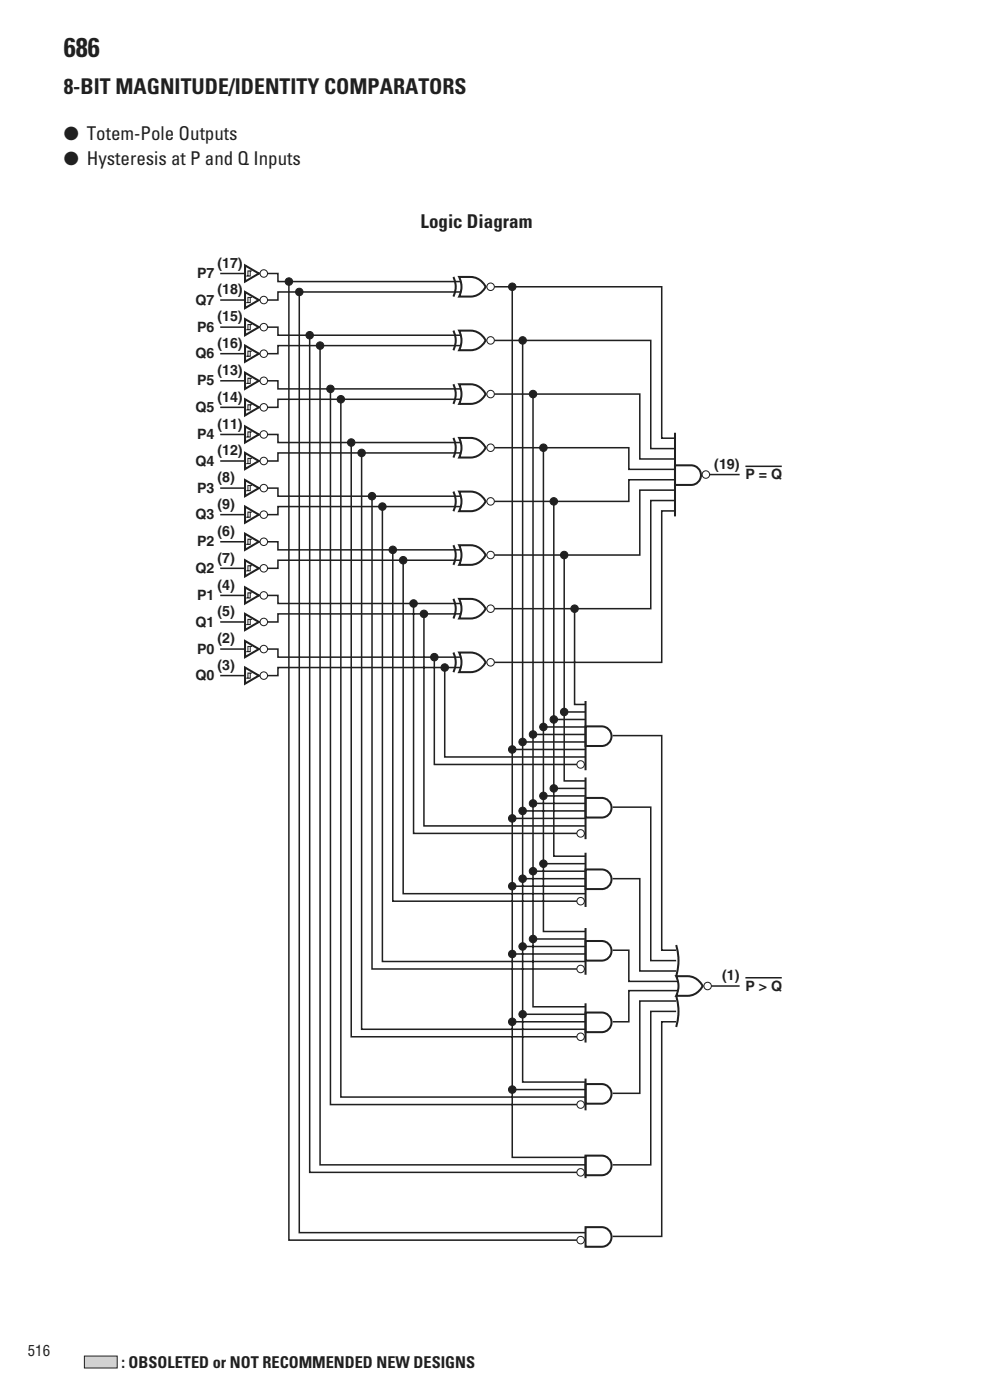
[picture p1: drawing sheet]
<svg xmlns="http://www.w3.org/2000/svg" width="128mm" height="182mm" viewBox="0 0 128 182" stroke-linecap="round" stroke-linejoin="round" font-family="sans-serif">
<g fill="none" stroke="#231f20" stroke-width=".2">
<path d="M28.6 35.6h7.5v1h23.8M37.5 36.6v124.6h38.6M38.9 38v122.2h37.2M59.9 38h-23.8v1h-7.5M64.2 37.3h21.8v19.7h1.7M66.6 37.3v113.2h9.5M28.6 42.5h7.5v1.1h23.8M28.6 49.5h7.5v1.1h23.8M28.6 56.5h7.5v1h23.8M40.2 43.6v108.8h35.9M41.6 44.9v106.5h34.5M42.9 50.6v93h33.2"/>
<path d="M44.3 51.9v90.7h31.8M45.6 57.5v77.3h30.5M47 58.9v74.9h29.1M59.9 44.9h-23.8v1.1h-7.5M59.9 51.9h-23.8v1.1h-7.5M59.9 58.9h-23.8v1h-7.5M64.2 44.3h20.4v14h3.1M64.2 51.2h18.9v8.5h4.6M64.2 58.2h17.5v2.8h6M67.9 44.3v96.4h8.2M69.3 51.2v79.7h6.8M70.6 58.2v62.9h5.5"/>
<path d="M28.6 63.5h7.5v1h23.8M28.6 70.4h7.5v1.1h23.8M28.6 77.4h7.5v1.1h23.8M48.3 64.5v61.5h27.8M49.7 65.9v59.1h26.4M51 71.5v45.7h25.1M52.4 72.8v43.4h23.7M53.7 78.5v29.8h22.4M55.1 79.8v27.6h21M59.9 65.9h-23.8v1h-7.5M59.9 72.8h-23.8v1.1h-7.5M59.9 79.8h-23.8v1.1h-7.5"/>
<path d="M72 65.2v46.1h4.1M73.3 72.2v29.3h2.8M74.7 79.1v12.5h1.4M87.7 66.4h-1.7v19.7h-21.8M87.7 65.1h-3.1v14h-20.4M87.7 63.7h-4.6v8.5h-18.9M87.7 62.4h-6v2.8h-17.5M91.2 61.7h4.9M28.6 84.4h7.5v1h23.8M56.4 85.4v14h19.7M57.8 86.8v11.6h18.3M59.9 86.8h-23.8v1h-7.5"/>
<path d="M66.6 97.4h9.5M67.9 96.5h8.2M69.3 95.5h6.8M70.6 94.5h5.5M72 93.5h4.1M73.3 92.6h2.8M79.6 95.6h6.4v27.9h2.1M66.6 106.4h9.5M66.6 115.2h9.5M67.9 105.4h8.2M67.9 114.2h8.2M69.3 104.4h6.8"/>
<path d="M69.3 113.3h6.8M70.6 103.5h5.5M70.6 112.3h5.5M72 102.5h4.1M79.6 104.9h5v20h3.5M79.6 114.2h3.5v12h5M66.6 124h9.5M66.6 132.8h9.5M67.9 123h8.2M67.9 131.9h8.2M69.3 122.1h6.8M79.6 123.5h2.1v4.1h6.4"/>
<path d="M88.1 132.8h-2.1v27.9h-6.4M88.1 131.5h-3.5v19.9h-5M88.1 130.1h-5v12h-3.5M88.1 128.8h-6.4v4h-2.1M91.5 128.2h4.6M66.6 141.6h9.5"/>
</g>
<g fill="#fff" stroke="#231f20" stroke-width=".26">
<path d="M87.7 60.5h2.1a1.28 1.28 0 0 1 1.3 1.3 1.28 1.28 0 0 1-1.3 1.2h-2.1z"/>
<path d="M59.7 36h1.4a2.33 2.33 0 0 1 2 1.3v.1a2.32 2.32 0 0 1-2 1.2h-1.4a2.83 2.83 0 0 0 0-2.6z"/>
</g>
<path d="M58.9 36a2.83 2.83 0 0 1 0 2.6" fill="none" stroke="#231f20" stroke-width=".26"/>
<path d="M59.7 43h1.4a2.33 2.33 0 0 1 2 1.3 2.32 2.32 0 0 1-2 1.2h-1.4a2.83 2.83 0 0 0 0-2.5z" fill="#fff" stroke="#231f20" stroke-width=".26"/>
<path d="M58.9 43a2.83 2.83 0 0 1 0 2.5" fill="none" stroke="#231f20" stroke-width=".26"/>
<path d="M59.7 50h1.4a2.33 2.33 0 0 1 2 1.2v.1a2.32 2.32 0 0 1-2 1.2h-1.4a2.83 2.83 0 0 0 0-2.5z" fill="#fff" stroke="#231f20" stroke-width=".26"/>
<path d="M58.9 50a2.83 2.83 0 0 1 0 2.5" fill="none" stroke="#231f20" stroke-width=".26"/>
<path d="M59.7 56.9h1.4a2.33 2.33 0 0 1 2 1.3v.1a2.32 2.32 0 0 1-2 1.2h-1.4a2.83 2.83 0 0 0 0-2.6z" fill="#fff" stroke="#231f20" stroke-width=".26"/>
<path d="M58.9 56.9a2.83 2.83 0 0 1 0 2.6" fill="none" stroke="#231f20" stroke-width=".26"/>
<path d="M59.7 63.9h1.4a2.33 2.33 0 0 1 2 1.3v.1a2.32 2.32 0 0 1-2 1.2h-1.4a2.83 2.83 0 0 0 0-2.6z" fill="#fff" stroke="#231f20" stroke-width=".26"/>
<path d="M58.9 63.9a2.83 2.83 0 0 1 0 2.6" fill="none" stroke="#231f20" stroke-width=".26"/>
<path d="M59.7 70.9h1.4a2.33 2.33 0 0 1 2 1.3 2.32 2.32 0 0 1-2 1.2h-1.4a2.83 2.83 0 0 0 0-2.5z" fill="#fff" stroke="#231f20" stroke-width=".26"/>
<path d="M58.9 70.9a2.83 2.83 0 0 1 0 2.5" fill="none" stroke="#231f20" stroke-width=".26"/>
<path d="M59.7 77.9h1.4a2.33 2.33 0 0 1 2 1.2v.1a2.32 2.32 0 0 1-2 1.2h-1.4a2.83 2.83 0 0 0 0-2.5z" fill="#fff" stroke="#231f20" stroke-width=".26"/>
<path d="M58.9 77.9a2.83 2.83 0 0 1 0 2.5" fill="none" stroke="#231f20" stroke-width=".26"/>
<path d="M59.7 84.8h1.4a2.33 2.33 0 0 1 2 1.3v.1a2.32 2.32 0 0 1-2 1.2h-1.4a2.83 2.83 0 0 0 0-2.6z" fill="#fff" stroke="#231f20" stroke-width=".26"/>
<path d="M58.9 84.8a2.83 2.83 0 0 1 0 2.6" fill="none" stroke="#231f20" stroke-width=".26"/>
<g fill="#fff" stroke="#231f20" stroke-width=".26">
<path d="M87.9 126.9h1.4a2.33 2.33 0 0 1 2 1.3v.1a2.32 2.32 0 0 1-2 1.2h-1.4a2.83 2.83 0 0 0 0-2.6z"/>
<path d="M87.9 122.9a6.9 6.9 0 0 1 0 4z"/>
<path d="M87.9 129.5a6.9 6.9 0 0 1 0 4z"/>
<path d="M87.7 56.3v10.8z"/>
<path d="M76.1 94.4h2.1a1.27 1.27 0 0 1 1.3 1.3 1.27 1.27 0 0 1-1.3 1.3h-2.1z"/>
<path d="M76.1 91.1v9z"/>
<path d="M76.1 103.7h2.1a1.28 1.28 0 0 1 1.3 1.3 1.28 1.28 0 0 1-1.3 1.3h-2.1z"/>
<path d="M76.1 101.1v8z"/>
<path d="M76.1 113h2.1a1.27 1.27 0 0 1 1.3 1.3 1.27 1.27 0 0 1-1.3 1.3h-2.1z"/>
<path d="M76.1 110.9v7z"/>
<path d="M76.1 122.3h2.1a1.27 1.27 0 0 1 1.3 1.3 1.27 1.27 0 0 1-1.3 1.3h-2.1z"/>
<path d="M76.1 120.6v6.1z"/>
<path d="M76.1 131.6h2.1a1.27 1.27 0 0 1 1.3 1.3 1.27 1.27 0 0 1-1.3 1.3h-2.1z"/>
<path d="M76.1 130.4v5.1z"/>
<path d="M76.1 140.9h2.1a1.27 1.27 0 0 1 1.3 1.3 1.27 1.27 0 0 1-1.3 1.3h-2.1z"/>
<path d="M76.1 140.2v4.1z"/>
<path d="M76.1 150.2h2.1a1.27 1.27 0 0 1 1.3 1.3 1.27 1.27 0 0 1-1.3 1.3h-2.1z"/>
<path d="M76.1 150.2v3z"/>
<path d="M76.1 159.5h2.1a1.27 1.27 0 0 1 1.3 1.3 1.27 1.27 0 0 1-1.3 1.3h-2.1z"/>
</g>
<g fill="#231f20" stroke="#231f20" stroke-width=".13">
<circle cx="66.6" cy="37.3" r=".49"/>
<circle cx="38.9" cy="38" r=".49"/>
<circle cx="37.5" cy="36.6" r=".49"/>
<circle cx="41.6" cy="44.9" r=".49"/>
<circle cx="40.2" cy="43.6" r=".49"/>
<circle cx="44.3" cy="51.9" r=".49"/>
<circle cx="42.9" cy="50.6" r=".49"/>
<circle cx="47" cy="58.9" r=".49"/>
<circle cx="45.6" cy="57.5" r=".49"/>
<circle cx="49.7" cy="65.9" r=".49"/>
<circle cx="48.3" cy="64.5" r=".49"/>
<circle cx="52.4" cy="72.8" r=".49"/>
<circle cx="51" cy="71.5" r=".49"/>
<circle cx="55.1" cy="79.8" r=".49"/>
<circle cx="53.7" cy="78.5" r=".49"/>
<circle cx="57.8" cy="86.8" r=".49"/>
<circle cx="56.4" cy="85.4" r=".49"/>
<circle cx="67.9" cy="44.3" r=".49"/>
<circle cx="69.3" cy="51.2" r=".49"/>
<circle cx="70.6" cy="58.2" r=".49"/>
<circle cx="72" cy="65.2" r=".49"/>
<circle cx="73.3" cy="72.2" r=".49"/>
<circle cx="74.7" cy="79.1" r=".49"/>
<circle cx="73.3" cy="92.6" r=".49"/>
<circle cx="72" cy="93.5" r=".49"/>
<circle cx="70.6" cy="94.5" r=".49"/>
<circle cx="69.3" cy="95.5" r=".49"/>
<circle cx="67.9" cy="96.5" r=".49"/>
<circle cx="66.6" cy="97.4" r=".49"/>
<circle cx="72" cy="102.5" r=".49"/>
<circle cx="70.6" cy="103.5" r=".49"/>
<circle cx="69.3" cy="104.4" r=".49"/>
<circle cx="67.9" cy="105.4" r=".49"/>
<circle cx="66.6" cy="106.4" r=".49"/>
<circle cx="70.6" cy="112.3" r=".49"/>
<circle cx="69.3" cy="113.3" r=".49"/>
<circle cx="67.9" cy="114.2" r=".49"/>
<circle cx="66.6" cy="115.2" r=".49"/>
<circle cx="69.3" cy="122.1" r=".49"/>
<circle cx="67.9" cy="123" r=".49"/>
<circle cx="66.6" cy="124" r=".49"/>
<circle cx="67.9" cy="131.9" r=".49"/>
<circle cx="66.6" cy="132.8" r=".49"/>
<circle cx="66.6" cy="141.6" r=".49"/>
</g>
<g fill="#fff" stroke="#231f20" stroke-width=".13">
<circle cx="63.8" cy="37.3" r=".49"/>
<circle cx="63.8" cy="44.3" r=".49"/>
<circle cx="63.8" cy="51.2" r=".49"/>
<circle cx="63.8" cy="58.2" r=".49"/>
<circle cx="91.7" cy="61.7" r=".49"/>
<circle cx="63.8" cy="65.2" r=".49"/>
<circle cx="63.8" cy="72.2" r=".49"/>
<circle cx="63.8" cy="79.1" r=".49"/>
<circle cx="63.8" cy="86.1" r=".49"/>
<circle cx="92" cy="128.2" r=".49"/>
<circle cx="75.5" cy="99.4" r=".49"/>
<circle cx="75.5" cy="108.3" r=".49"/>
<circle cx="75.5" cy="117.2" r=".49"/>
<circle cx="75.5" cy="126" r=".49"/>
<circle cx="75.5" cy="134.8" r=".49"/>
<circle cx="75.5" cy="143.6" r=".49"/>
<circle cx="75.5" cy="152.4" r=".49"/>
<circle cx="75.5" cy="161.2" r=".49"/>
<circle cx="34.3" cy="35.6" r=".49"/>
<circle cx="34.3" cy="39" r=".49"/>
<circle cx="34.3" cy="42.5" r=".49"/>
<circle cx="34.3" cy="46" r=".49"/>
<circle cx="34.3" cy="49.5" r=".49"/>
<circle cx="34.3" cy="53" r=".49"/>
<circle cx="34.3" cy="56.5" r=".49"/>
<circle cx="34.3" cy="59.9" r=".49"/>
<circle cx="34.3" cy="63.5" r=".49"/>
<circle cx="34.3" cy="66.9" r=".49"/>
<circle cx="34.3" cy="70.4" r=".49"/>
<circle cx="34.3" cy="73.9" r=".49"/>
<circle cx="34.3" cy="77.4" r=".49"/>
<circle cx="34.3" cy="80.9" r=".49"/>
<circle cx="34.3" cy="84.4" r=".49"/>
<circle cx="34.3" cy="87.8" r=".49"/>
</g>
<g fill="#fff" stroke="#231f20" stroke-width=".26">
<path d="M31.8 34.5l1.8 1.1-1.8 1z"/>
<path d="M31.8 38l1.8 1-1.8 1.1z"/>
<path d="M31.8 41.5l1.8 1-1.8 1.1z"/>
<path d="M31.8 44.9l1.8 1.1-1.8 1z"/>
<path d="M31.8 48.5l1.8 1-1.8 1.1z"/>
<path d="M31.8 51.9l1.8 1.1-1.8 1z"/>
<path d="M31.8 55.4l1.8 1.1-1.8 1z"/>
<path d="M31.8 58.9l1.8 1-1.8 1.1z"/>
<path d="M31.8 62.4l1.8 1.1-1.8 1z"/>
<path d="M31.8 65.9l1.8 1-1.8 1.1z"/>
<path d="M31.8 69.4l1.8 1-1.8 1.1z"/>
<path d="M31.8 72.8l1.8 1.1-1.8 1z"/>
<path d="M31.8 76.4l1.8 1-1.8 1.1z"/>
<path d="M31.8 79.8l1.8 1.1-1.8 1z"/>
<path d="M31.8 83.3l1.8 1.1-1.8 1z"/>
<path d="M31.8 86.8l1.8 1-1.8 1.1z"/>
</g>
<g fill="none" stroke="#231f20" stroke-width=".13">
<path d="M32.5 35.2v.7h-.5M32.5 38.7v.6h-.5M32.7 35.2h-.5v.7M32.7 38.7h-.5v.6M32.5 42.2v.7h-.5M32.5 45.6v.7h-.5M32.5 49.2v.6h-.5M32.5 52.6v.7h-.5M32.5 56.1v.7h-.5M32.5 59.6v.7h-.5M32.7 42.2h-.5v.7M32.7 45.6h-.5v.7"/>
<path d="M32.7 49.2h-.5v.6M32.7 52.6h-.5v.7M32.7 56.1h-.5v.7M32.7 59.6h-.5v.7M32.5 63.1v.7h-.5M32.5 66.6v.6h-.5M32.5 70.1v.7h-.5M32.5 73.5v.7h-.5M32.5 77.1v.6h-.5M32.7 63.1h-.5v.7M32.7 66.6h-.5v.6M32.7 70.1h-.5v.7"/>
<path d="M32.7 73.5h-.5v.7M32.7 77.1h-.5v.6M32.5 80.5v.7h-.5M32.5 84v.7h-.5M32.5 87.5v.7h-.5M32.7 80.5h-.5v.7M32.7 84h-.5v.7M32.7 87.5h-.5v.7"/>
</g>
<path d="M96.9 60.6h4.7M96.9 127.1h4.7" fill="none" stroke="#231f20" stroke-width=".2"/>
<path d="M15.4 175.9h48.9v2.8h-48.9z" fill="#fff"/>
<path d="M11 176.3h4.2v1.5h-4.2z" fill="#d1d3d4"/>
<path d="M11 176.3h4.2v1.5h-4.2z" fill="none" stroke="#231f20" stroke-width=".13"/>
<path d="M7.9 4.5h108v19h-108z" fill="#fff"/>
<text font-size="3.5" fill="#231f20" x="8.3" y="7.4">686</text>
<text font-size="2.8" fill="#231f20" x="8.3" y="12.2">8-BIT MAGNITUDE/IDENTITY COMPARATORS</text>
<g font-size="2.5" fill="#231f20">
<text x="8.3" y="18.2">● Totem-Pole Outputs</text>
<text x="8.3" y="21.4">● Hysteresis at P and Q Inputs</text>
<text x="54.7" y="29.6">Logic Diagram</text>
</g>
<text font-size="2.1" fill="#231f20" x="15.8" y="177.8">: OBSOLETED or NOT RECOMMENDED NEW DESIGNS</text>
<g font-size="1.9" fill="#231f20">
<text x="28.2" y="34.8">(17)</text>
<text x="25.4" y="39.6">Q7</text>
<text x="25.6" y="36.2">P7</text>
<text x="28.2" y="38.3">(18)</text>
<text x="28.2" y="41.8">(15)</text>
<text x="25.4" y="46.6">Q6</text>
<text x="25.6" y="43.1">P6</text>
<text x="28.2" y="45.2">(16)</text>
<text x="25.4" y="53.6">Q5</text>
<text x="25.6" y="50.1">P5</text>
<text x="28.2" y="48.8">(13)</text>
<text x="28.2" y="52.2">(14)</text>
<text x="25.6" y="57.1">P4</text>
<text x="28.2" y="55.7">(11)</text>
<text x="28.2" y="59.2">(12)</text>
<text x="25.4" y="60.5">Q4</text>
<text x="25.6" y="64.1">P3</text>
<text x="28.2" y="62.7">(8)</text>
<text x="92.8" y="60.9">(19)</text>
<text x="96.9" y="62.3">P = Q</text>
<text x="25.4" y="67.5">Q3</text>
<text x="25.6" y="71">P2</text>
<text x="28.2" y="66.2">(9)</text>
<text x="28.2" y="69.7">(6)</text>
<text x="25.4" y="74.5">Q2</text>
<text x="28.2" y="73.1">(7)</text>
<text x="28.2" y="76.7">(4)</text>
<text x="25.4" y="81.5">Q1</text>
<text x="25.6" y="78">P1</text>
<text x="28.2" y="80.1">(5)</text>
<text x="28.2" y="83.6">(2)</text>
<text x="25.4" y="88.4">Q0</text>
<text x="25.6" y="85">P0</text>
<text x="28.2" y="87.1">(3)</text>
<text x="93.9" y="127.4">(1)</text>
<text x="96.9" y="128.8">P &gt; Q</text>
<text x="3.6" y="176.3">516</text>
</g>
</svg>
